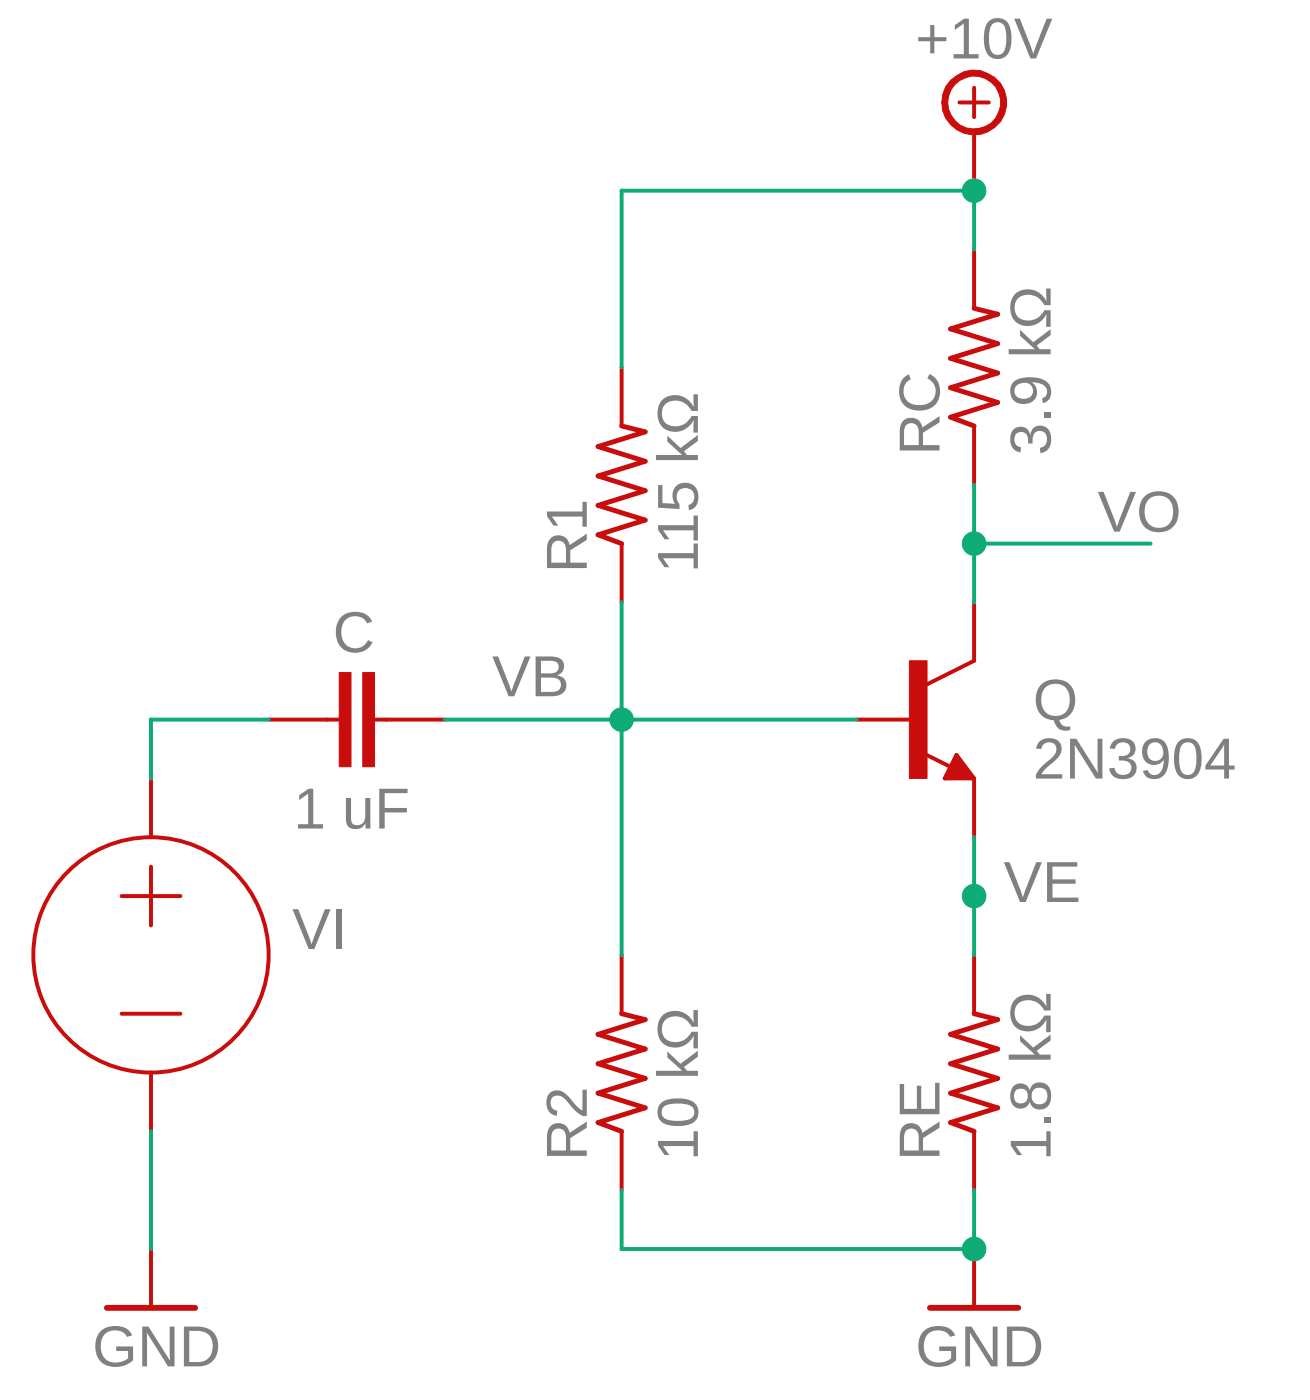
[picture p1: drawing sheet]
<svg xmlns="http://www.w3.org/2000/svg" width="57mm" height="60mm" viewBox="0 0 57 60" stroke-linecap="round" stroke-linejoin="round" font-family="sans-serif">
<g fill="none" stroke="#c90d0c" stroke-width=".17">
<path d="M26.8 15.9v2.5M41.4 4.4h1.3M42.1 3.8v1.3M42.1 5.7v2.5M42.1 10.8v2.5M42.1 18.4v2.5M5.2 38.7h2.6M6.5 33.6v2.6M6.5 37.4v2.6M11.6 31.1h3M16.2 31.1h3M26.8 23.5v2.5"/>
<path d="M37 31.1h2.5M39.8 32.5l1.3 .6M41.3 32.6l.8 1h-1.3zM42.1 26v2.5l-2.1 1M42.1 33.6v2.6M5.2 43.8h2.6M6.5 46.3v2.6M6.5 53.9v2.6M26.8 41.2v2.6M26.8 48.9v2.5M42.1 41.2v2.6M42.1 48.9v2.5"/>
<path d="M42.1 53.9v2.6"/>
<circle cx="6.5" cy="41.2" r="5.1"/>
</g>
<path d="M41.3 33.1l.1 .3h-.4l.3-.5 .5 .6h-.8M4.6 56.5h3.8M40.2 56.5h3.8" fill="none" stroke="#c90d0c" stroke-width=".25"/>
<g fill="#c90d0c" stroke="#c90d0c" stroke-width=".04">
<path d="M39.3 28.5h.7v5.1h-.7z"/>
<path d="M15.7 29h.5v4.1h-.5z"/>
<path d="M14.6 29h.6v4.1h-.6z"/>
</g>
<path d="M26.8 18.4l1.1 .2-2.1 .7 2.1 .6-2.1 .7 2.1 .6-2.1 .6 2.1 .7-2.1 .6 1 .4M42.1 13.3l1 .3-2.1 .6 2.1 .6-2.1 .7 2.1 .6-2.1 .6 2.1 .7-2.1 .6 1.1 .4M26.8 43.8l1.1 .2-2.1 .7 2.1 .6-2.1 .6 2.1 .7-2.1 .6 2.1 .6-2.1 .7 1 .4M42.1 43.8l1 .2-2.1 .7 2.1 .6-2.1 .6 2.1 .7-2.1 .6 2.1 .6-2.1 .7 1.1 .4" fill="none" stroke="#c90d0c" stroke-width=".21"/>
<path d="M41 3.5a1.4 1.4 0 0 1 2.3 .2 1.4 1.4 0 0 1-.9 2.1 1.4 1.4 0 0 1-1.7-1.4h.2a1.15 1.15 0 0 1 1.6-1 1.15 1.15 0 0 1 .3 1.9 1.15 1.15 0 0 1-1.8-.6l-.1-.3h-.2l.1-.7z" fill-rule="evenodd" fill="#c90d0c" stroke="#c90d0c" stroke-width=".04"/>
<path d="M42.1 10.8v-2.6h-15.3v7.7M11.6 31.1h-5.1v2.5M19.2 31.1h17.8M26.8 26v15.2M42.1 20.9v5.1M42.1 36.2v5M42.1 23.5h7.6M6.5 48.9v5M26.8 51.4v2.5h15.3v-2.5" fill="none" stroke="#0dab76" stroke-width=".17"/>
<g fill="#0dab76" stroke="#0dab76" stroke-width=".04">
<circle cx="42.1" cy="38.7" r=".51"/>
<circle cx="26.8" cy="31.1" r=".51"/>
<circle cx="42.1" cy="53.9" r=".51"/>
<circle cx="42.1" cy="23.5" r=".51"/>
<circle cx="42.1" cy="8.2" r=".51"/>
</g>
<g font-size="2.5" fill="#808080">
<text x="39.5" y="2.5">+10V</text>
<text x="40.6" y="19.7" transform="rotate(-90 40.6 19.7)">RC</text>
<text x="45.4" y="19.7" transform="rotate(-90 45.4 19.7)">3.9 kΩ</text>
<text x="47.4" y="23">VO</text>
<text x="14.4" y="28.2">C</text>
<text x="25.3" y="24.7" transform="rotate(-90 25.3 24.7)">R1</text>
<text x="30.1" y="24.7" transform="rotate(-90 30.1 24.7)">115 kΩ</text>
<text x="12.7" y="35.8">1 uF</text>
<text x="21.2" y="30.1">VB</text>
<text x="44.6" y="33.6">2N3904</text>
<text x="44.6" y="31.1">Q</text>
<text x="12.6" y="41">VI</text>
<text x="43.3" y="38.9">VE</text>
<text x="25.3" y="50.1" transform="rotate(-90 25.3 50.1)">R2</text>
<text x="30.1" y="50.1" transform="rotate(-90 30.1 50.1)">10 kΩ</text>
<text x="40.6" y="50.1" transform="rotate(-90 40.6 50.1)">RE</text>
<text x="45.4" y="50.1" transform="rotate(-90 45.4 50.1)">1.8 kΩ</text>
<text x="4" y="59">GND</text>
<text x="39.5" y="59">GND</text>
</g>
</svg>
